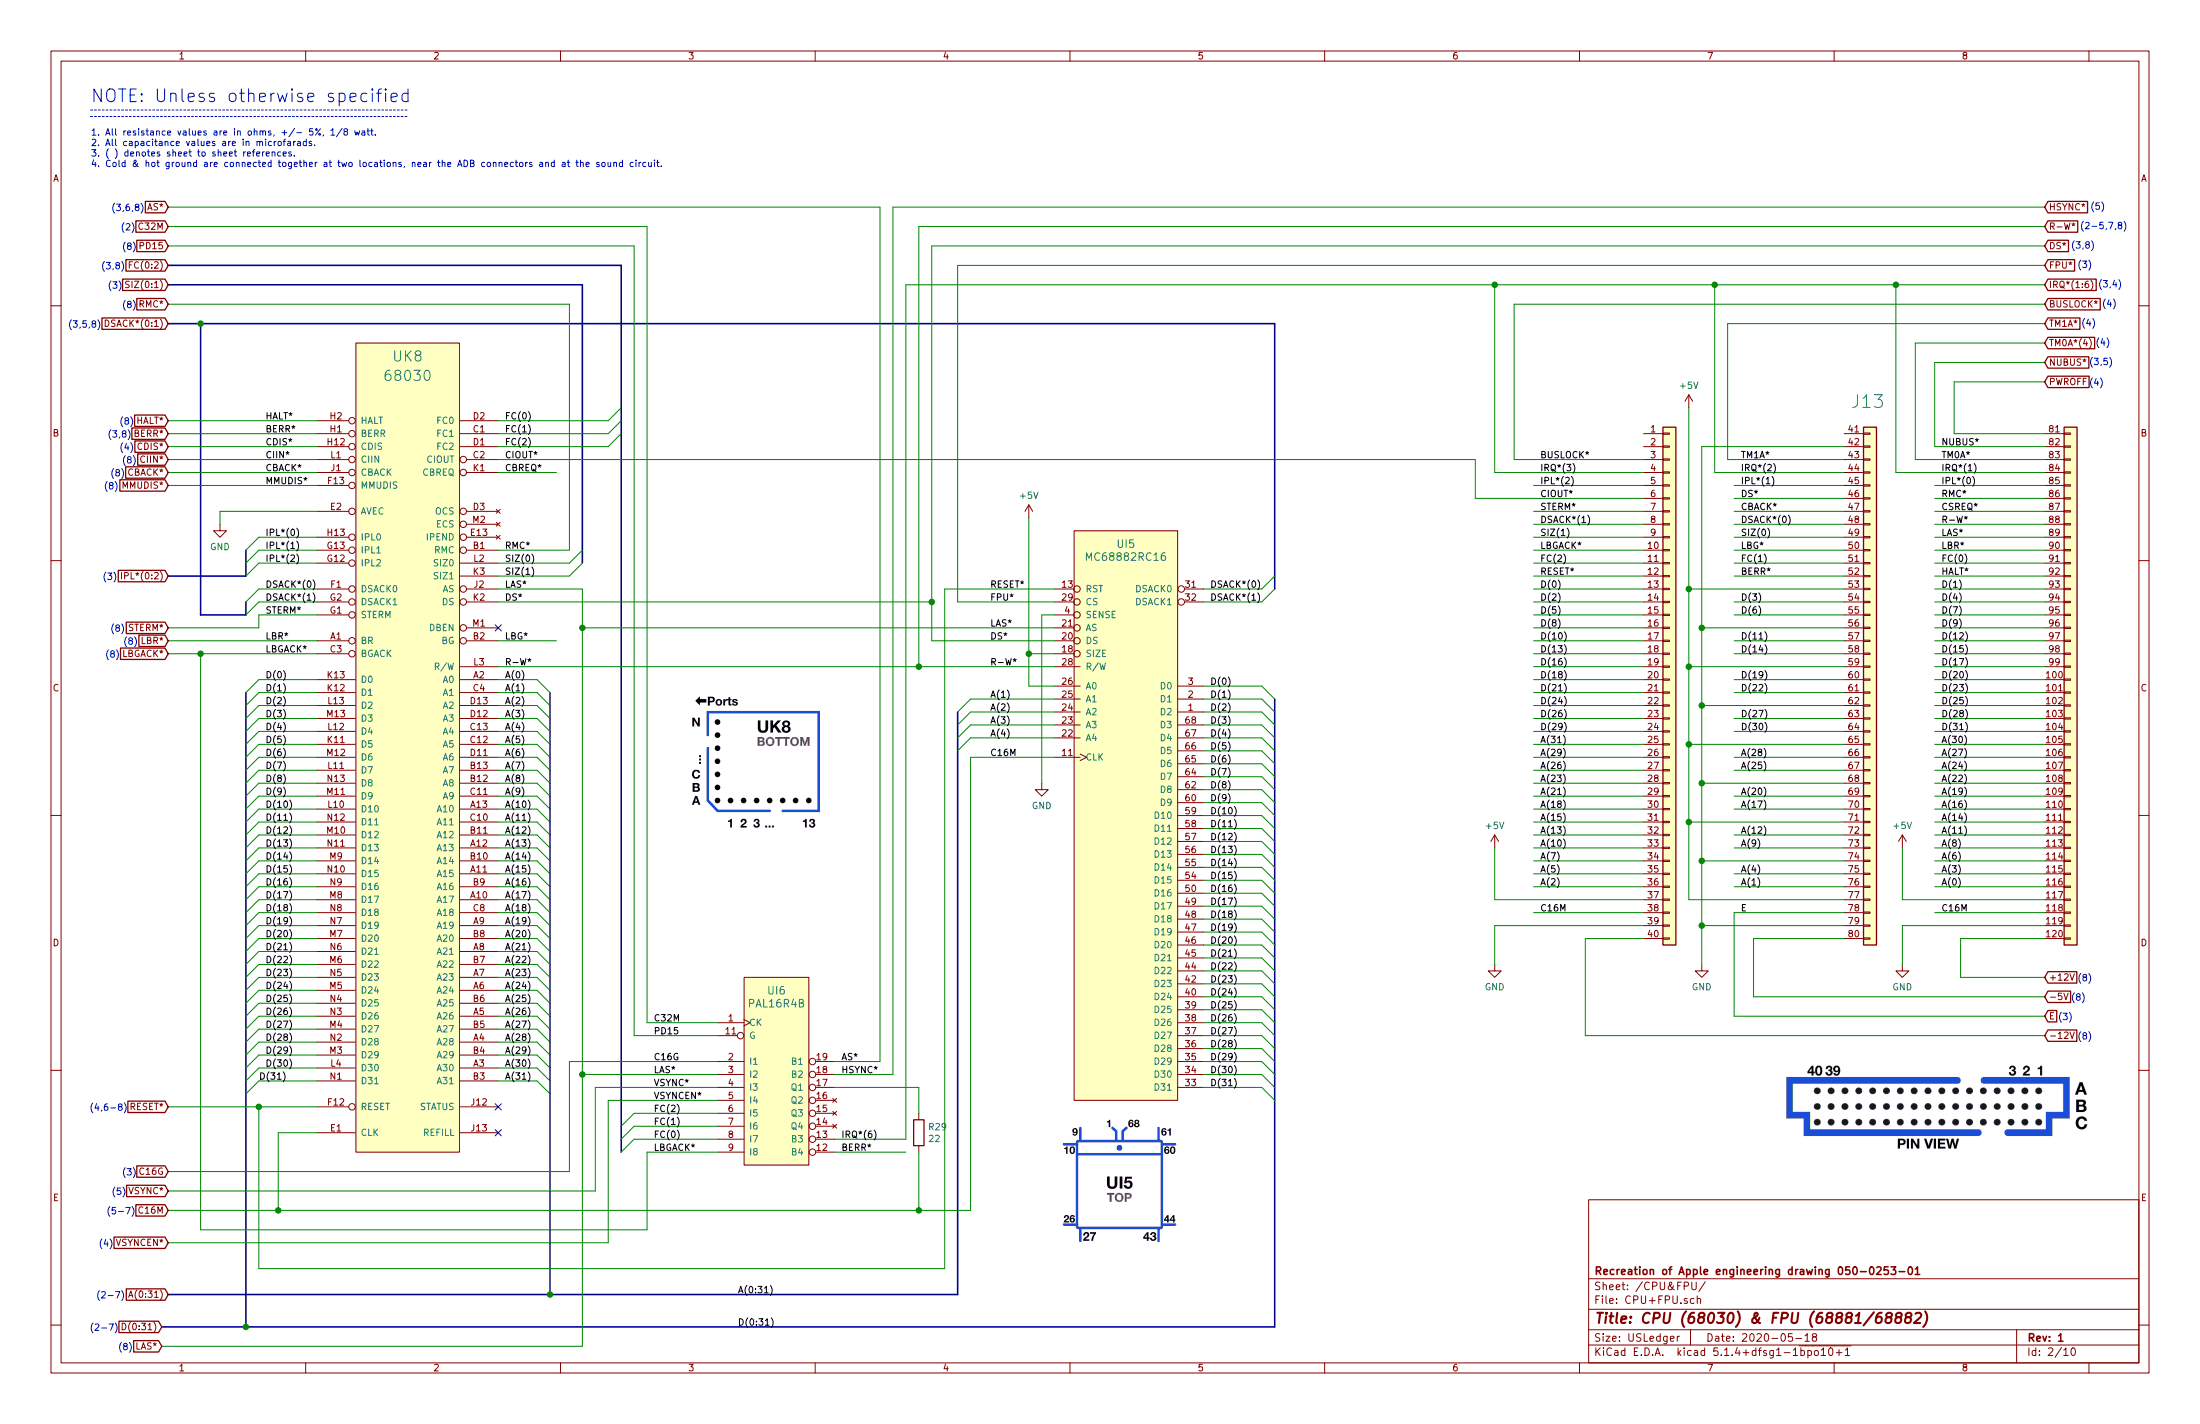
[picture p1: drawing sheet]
EESchema Schematic File Version 4
LIBS:Macintosh SE30 Main Logic Board-cache
EELAYER 30 0
EELAYER END
$Descr USLedger 17000 11000
encoding utf-8
Sheet 2 10
Title "CPU (68030) & FPU (68881/68882)"
Date "2020-05-18"
Rev "1"
Comp "Recreation of Apple engineering drawing 050-0253-01"
Comment1 ""
Comment2 ""
Comment3 ""
Comment4 ""
$EndDescr
$Comp
L Macintosh_SE_30_Components:68030 UK8
U 1 1
P 3150 3000
F 0 "UK8" H 3150 3250 79  0000 C CNN
F 1 "68030" H 3150 3100 79  0000 C CNN
F 2 "" H 3150 3000 50  0001 C CNN
F 3 "" H 3150 3000 50  0001 C CNN
	1    3150 3000
	1    0    0    -1  
$EndComp
$Comp
L Macintosh_SE_30_Components:PAL16R4B UI6
U 1 1
P 5850 7650
F 0 "UI6" H 6000 7650 59  0000 C CNN
F 1 "PAL16R4B" H 6000 7550 59  0000 C CNN
F 2 "" H 5850 7650 50  0001 C CNN
F 3 "" H 5850 7650 50  0001 C CNN
	1    5850 7650
	1    0    0    -1  
$EndComp
$Comp
L Macintosh_SE_30_Components:PDS_03x80 J13
U 1 1
P 12900 5250
F 0 "J13" H 14300 7400 98  0000 L CNN
F 1 "PDS_03x80" H 14050 7550 98  0001 L CNN
F 2 "" H 12900 5250 50  0001 C CNN
F 3 "~" H 12900 5250 50  0001 C CNN
	1    12900 5250
	1    0    0    -1  
$EndComp
Wire Wire Line
	2450 3250 1300 3250
Text GLabel 1300 3250 0    50   Input ~ 0
HALT*
Wire Wire Line
	2450 3350 1300 3350
Wire Wire Line
	2450 3450 1300 3450
Wire Wire Line
	2450 3550 1300 3550
Wire Wire Line
	2450 3650 1300 3650
Wire Wire Line
	2450 3750 1300 3750
Text GLabel 1300 3350 0    50   Input ~ 0
BERR*
Text GLabel 1300 3450 0    50   Input ~ 0
CDIS*
Text GLabel 1300 3550 0    50   Input ~ 0
CIIN*
Text GLabel 1300 3650 0    50   Input ~ 0
CBACK*
Text GLabel 1300 3750 0    50   Input ~ 0
MMUDIS*
Text Label 2050 4350 0    50   ~ 0
IPL*(2)
Text Label 2050 4250 0    50   ~ 0
IPL*(1)
Text Label 2050 4150 0    50   ~ 0
IPL*(0)
Wire Wire Line
	2000 4150 2450 4150
Wire Wire Line
	2450 4250 2000 4250
Wire Wire Line
	1700 3950 1700 4050
Wire Wire Line
	1700 3950 2450 3950
Text GLabel 1300 2500 0    50   Input ~ 0
DSACK*(0:1)
Text GLabel 1300 4850 0    50   Input ~ 0
STERM*
Wire Wire Line
	2450 4950 1300 4950
Wire Wire Line
	2450 5050 1550 5050
Text GLabel 1300 5050 0    50   Input ~ 0
LBGACK*
Wire Wire Line
	1550 5050 1550 9500
Connection ~ 1550 5050
Wire Wire Line
	1550 5050 1300 5050
Text GLabel 1250 10250 0    50   Input ~ 0
D(0:31)
Wire Wire Line
	2450 8550 2000 8550
Text GLabel 1300 8550 0    50   Input ~ 0
RESET*
Wire Wire Line
	2000 8550 2000 9800
Connection ~ 2000 8550
Wire Wire Line
	2000 8550 1300 8550
Wire Wire Line
	2450 8750 2150 8750
Wire Wire Line
	2150 8750 2150 9350
Wire Wire Line
	2150 9350 1300 9350
Text GLabel 1300 9350 0    50   Input ~ 0
C16M
Connection ~ 2150 9350
Wire Wire Line
	6450 8400 7100 8400
Wire Wire Line
	1300 2350 4400 2350
Wire Wire Line
	4400 2350 4400 4250
Wire Wire Line
	4400 4250 3850 4250
Text GLabel 1300 2350 0    50   Input ~ 0
RMC*
Text GLabel 1300 2200 0    50   Input ~ 0
SIZ(0:1)
Wire Wire Line
	3850 5250 4150 5250
Wire Wire Line
	4150 8350 3850 8350
$Comp
L Macintosh_SE_30_Components:MC68882RC16 UI5
U 1 1
P 8550 4200
F 0 "UI5" H 8700 4200 59  0000 C CNN
F 1 "MC68882RC16" H 8700 4100 59  0000 C CNN
F 2 "" H 8550 4200 50  0001 C CNN
F 3 "" H 8550 4200 50  0001 C CNN
	1    8550 4200
	1    0    0    -1  
$EndComp
Wire Wire Line
	9300 5500 9750 5500
Wire Wire Line
	7500 5850 8150 5850
Wire Wire Line
	9300 5400 9750 5400
Wire Wire Line
	9750 5300 9300 5300
Wire Wire Line
	9750 8400 9300 8400
Wire Wire Line
	9300 8300 9750 8300
Wire Wire Line
	9300 8200 9750 8200
Wire Wire Line
	9300 8100 9750 8100
Wire Wire Line
	9300 8000 9750 8000
Wire Wire Line
	9300 7900 9750 7900
Wire Wire Line
	9300 7800 9750 7800
Wire Wire Line
	9300 7700 9750 7700
Wire Wire Line
	9300 7600 9750 7600
Wire Wire Line
	9300 7500 9750 7500
Wire Wire Line
	9300 7400 9750 7400
Wire Wire Line
	9300 7300 9750 7300
Wire Wire Line
	9300 7200 9750 7200
Wire Wire Line
	9300 7100 9750 7100
Wire Wire Line
	9300 7000 9750 7000
Wire Wire Line
	9300 6900 9750 6900
Wire Wire Line
	9300 6800 9750 6800
Wire Wire Line
	9300 6700 9750 6700
Wire Wire Line
	9300 6600 9750 6600
Wire Wire Line
	9300 6500 9750 6500
Wire Wire Line
	9300 6400 9750 6400
Wire Wire Line
	9300 6300 9750 6300
Wire Wire Line
	9300 6200 9750 6200
Wire Wire Line
	9300 6100 9750 6100
Wire Wire Line
	9300 6000 9750 6000
Wire Wire Line
	9300 5900 9750 5900
Wire Wire Line
	9300 5800 9750 5800
Wire Wire Line
	9300 5700 9750 5700
Wire Wire Line
	9300 5600 9750 5600
Wire Wire Line
	3850 5150 7100 5150
Wire Wire Line
	3850 4650 7200 4650
Wire Wire Line
	7200 4650 7200 4950
Wire Wire Line
	7200 4950 8150 4950
Wire Wire Line
	7200 4650 7200 1900
Wire Wire Line
	7200 1900 15800 1900
Connection ~ 7200 4650
Wire Wire Line
	3850 4550 4500 4550
Wire Wire Line
	4500 4550 4500 4850
Wire Wire Line
	4500 4850 8150 4850
Wire Wire Line
	4500 4850 4500 8300
Wire Wire Line
	4500 8300 5550 8300
Connection ~ 4500 4850
Wire Wire Line
	4500 8300 4500 10400
Wire Wire Line
	4500 10400 1250 10400
Connection ~ 4500 8300
Text GLabel 1250 10400 0    50   Input ~ 0
LAS*
Wire Wire Line
	3850 4950 4300 4950
NoConn ~ 3850 4850
NoConn ~ 3850 8550
NoConn ~ 3850 8750
Wire Wire Line
	3850 5350 4150 5350
Wire Wire Line
	3850 5450 4150 5450
Wire Wire Line
	3850 5550 4150 5550
Wire Wire Line
	3850 5650 4150 5650
Wire Wire Line
	3850 5750 4150 5750
Wire Wire Line
	3850 5850 4150 5850
Wire Wire Line
	3850 5950 4150 5950
Wire Wire Line
	3850 6050 4150 6050
Wire Wire Line
	3850 6150 4150 6150
Wire Wire Line
	3850 6250 4150 6250
Wire Wire Line
	3850 6350 4150 6350
Wire Wire Line
	3850 6450 4150 6450
Wire Wire Line
	3850 6550 4150 6550
Wire Wire Line
	3850 6650 4150 6650
Wire Wire Line
	3850 6750 4150 6750
Wire Wire Line
	3850 6850 4150 6850
Wire Wire Line
	3850 6950 4150 6950
Wire Wire Line
	3850 7050 4150 7050
Wire Wire Line
	3850 7150 4150 7150
Wire Wire Line
	3850 7250 4150 7250
Wire Wire Line
	3850 7350 4150 7350
Wire Wire Line
	3850 7450 4150 7450
Wire Wire Line
	3850 7550 4150 7550
Wire Wire Line
	3850 7650 4150 7650
Wire Wire Line
	3850 7750 4150 7750
Wire Wire Line
	3850 7850 4150 7850
Wire Wire Line
	3850 7950 4150 7950
Wire Wire Line
	3850 8050 4150 8050
Wire Wire Line
	3850 8150 4150 8150
Wire Wire Line
	3850 8250 4150 8250
Wire Wire Line
	5550 8200 4400 8200
Wire Wire Line
	4400 8200 4400 9050
Wire Wire Line
	4400 9050 1300 9050
Text GLabel 1300 9050 0    50   Input ~ 0
C16G
Wire Wire Line
	5000 8900 5550 8900
Wire Wire Line
	1550 9500 5000 9500
Wire Wire Line
	5000 9500 5000 8900
Wire Wire Line
	5550 8400 4600 8400
Wire Wire Line
	4600 8400 4600 9200
Wire Wire Line
	4600 9200 1300 9200
Text GLabel 1300 9200 0    50   Input ~ 0
VSYNC*
Wire Wire Line
	7100 8400 7100 8600
$Comp
L Device:R R29
U 1 1
P 7100 8750
F 0 "R29" H 7170 8796 50  0000 L CNN
F 1 "22" H 7170 8705 50  0000 L CNN
F 2 "" V 7030 8750 50  0001 C CNN
F 3 "~" H 7100 8750 50  0001 C CNN
	1    7100 8750
	1    0    0    -1  
$EndComp
Wire Wire Line
	7100 9350 7500 9350
Connection ~ 7100 9350
Wire Wire Line
	7100 8900 7100 9350
Wire Wire Line
	2150 9350 7100 9350
Wire Wire Line
	5550 8500 4700 8500
Wire Wire Line
	4700 8500 4700 9600
Wire Wire Line
	4700 9600 1300 9600
Text GLabel 1300 9600 0    50   Input ~ 0
VSYNCEN*
Wire Wire Line
	5550 8000 4900 8000
Wire Wire Line
	4900 8000 4900 1900
Wire Wire Line
	4900 1900 1300 1900
Text GLabel 1300 1900 0    50   Input ~ 0
PD15
Wire Wire Line
	5550 7900 5000 7900
Wire Wire Line
	5000 7900 5000 1750
Wire Wire Line
	5000 1750 1300 1750
Text GLabel 1300 1750 0    50   Input ~ 0
C32M
Wire Wire Line
	6450 8200 6800 8200
Wire Wire Line
	6800 8200 6800 1600
Wire Wire Line
	6800 1600 1300 1600
Text GLabel 1300 1600 0    50   Input ~ 0
AS*
Wire Wire Line
	6450 8300 6900 8300
Wire Wire Line
	6900 8300 6900 1600
Wire Wire Line
	6900 1600 15800 1600
Wire Wire Line
	6450 8800 7000 8800
Wire Wire Line
	6450 8900 7000 8900
Wire Wire Line
	7100 5150 7100 1750
Wire Wire Line
	7100 1750 15800 1750
Connection ~ 7100 5150
Wire Wire Line
	7100 5150 8150 5150
Wire Wire Line
	15800 2050 7400 2050
Wire Wire Line
	7400 2050 7400 4650
Wire Wire Line
	7400 4650 8150 4650
Wire Wire Line
	7500 5850 7500 9350
Wire Wire Line
	2000 9800 7300 9800
Wire Wire Line
	7300 4550 8150 4550
Wire Wire Line
	7300 4550 7300 9800
Wire Wire Line
	7000 2200 7000 8800
Wire Wire Line
	15800 2950 15100 2950
Wire Wire Line
	15100 3350 15800 3350
Wire Wire Line
	15800 2800 14950 2800
Wire Wire Line
	14950 3450 15800 3450
Wire Wire Line
	15800 2650 14800 2650
Wire Wire Line
	14800 3550 15800 3550
Wire Wire Line
	15800 2500 13350 2500
Wire Wire Line
	13350 2500 13350 3550
Wire Wire Line
	13350 3550 14250 3550
Wire Wire Line
	15800 2350 11700 2350
Wire Wire Line
	11700 2350 11700 3550
Wire Wire Line
	11700 3550 12700 3550
Wire Wire Line
	11550 3650 12700 3650
Wire Wire Line
	13250 2200 13250 3650
Wire Wire Line
	13250 3650 14250 3650
Wire Wire Line
	14650 3650 15800 3650
Wire Wire Line
	15100 2950 15100 3350
Wire Wire Line
	14950 2800 14950 3450
Wire Wire Line
	14800 2650 14800 3550
Wire Wire Line
	14650 2200 14650 3650
Wire Wire Line
	15800 3750 14950 3750
Wire Wire Line
	15800 3850 14950 3850
Wire Wire Line
	15800 3950 14950 3950
Wire Wire Line
	15800 4050 14950 4050
Wire Wire Line
	15800 4150 14950 4150
Wire Wire Line
	15800 4250 14950 4250
Wire Wire Line
	15800 4350 14950 4350
Wire Wire Line
	15800 4450 14950 4450
Wire Wire Line
	15800 4550 14950 4550
Wire Wire Line
	15800 4650 14950 4650
Wire Wire Line
	15800 4750 14950 4750
Wire Wire Line
	15800 4850 14950 4850
Wire Wire Line
	15800 4950 14950 4950
Wire Wire Line
	15800 5050 14950 5050
Wire Wire Line
	15800 5150 14950 5150
Wire Wire Line
	15800 5250 14950 5250
Wire Wire Line
	15800 5350 14950 5350
Wire Wire Line
	15800 5450 14950 5450
Wire Wire Line
	15800 5550 14950 5550
Wire Wire Line
	15800 5650 14950 5650
Wire Wire Line
	15800 5750 14950 5750
Wire Wire Line
	15800 5850 14950 5850
Wire Wire Line
	15800 5950 14950 5950
Wire Wire Line
	15800 6050 14950 6050
Wire Wire Line
	15800 6150 14950 6150
Wire Wire Line
	15800 6250 14950 6250
Wire Wire Line
	15800 6350 14950 6350
Wire Wire Line
	15800 6450 14950 6450
Wire Wire Line
	15800 6550 14950 6550
Wire Wire Line
	15800 6650 14950 6650
Wire Wire Line
	15800 6750 14950 6750
Wire Wire Line
	15800 6850 14950 6850
Wire Wire Line
	14700 6950 14700 6550
Wire Wire Line
	14700 6950 15800 6950
Wire Wire Line
	14700 7150 14700 7450
Wire Wire Line
	14700 7150 15800 7150
$Comp
L power:+5V #PWR?
U 1 1
P 14700 6550
F 0 "#PWR?" H 14700 6400 50  0001 C CNN
F 1 "+5V" H 14700 6723 50  0000 C CNN
F 2 "" H 14700 6550 50  0001 C CNN
F 3 "" H 14700 6550 50  0001 C CNN
	1    14700 6550
	1    0    0    -1  
$EndComp
$Comp
L power:GND #PWR?
U 1 1
P 14700 7450
F 0 "#PWR?" H 14700 7200 50  0001 C CNN
F 1 "GND" H 14700 7277 50  0000 C CNN
F 2 "" H 14700 7450 50  0001 C CNN
F 3 "" H 14700 7450 50  0001 C CNN
	1    14700 7450
	1    0    0    -1  
$EndComp
$Comp
L power:GND #PWR?
U 1 1
P 1700 4050
F 0 "#PWR?" H 1700 3800 50  0001 C CNN
F 1 "GND" H 1700 3877 50  0000 C CNN
F 2 "" H 1700 4050 50  0001 C CNN
F 3 "" H 1700 4050 50  0001 C CNN
	1    1700 4050
	1    0    0    -1  
$EndComp
Text GLabel 15800 7550 2    50   Input ~ 0
+12V
Text GLabel 15800 7700 2    50   Input ~ 0
-5V
Text GLabel 15800 7850 2    50   Input ~ 0
E
Text GLabel 15800 8000 2    50   Input ~ 0
-12V
Wire Wire Line
	15800 7250 15150 7250
Wire Wire Line
	15150 7250 15150 7550
Wire Wire Line
	15150 7550 15800 7550
Wire Wire Line
	14250 7250 13550 7250
Wire Wire Line
	13550 7250 13550 7700
Wire Wire Line
	13550 7700 15800 7700
Wire Wire Line
	14250 7050 13400 7050
Wire Wire Line
	13400 7050 13400 7850
Wire Wire Line
	13400 7850 15800 7850
Wire Wire Line
	12700 7250 12250 7250
Wire Wire Line
	12250 7250 12250 8000
Wire Wire Line
	12250 8000 15800 8000
Wire Wire Line
	15800 7050 14950 7050
Wire Wire Line
	14250 3750 13400 3750
Wire Wire Line
	13050 3150 13050 4550
Wire Wire Line
	13050 6950 14250 6950
Wire Wire Line
	14250 6350 13050 6350
Connection ~ 13050 6350
Wire Wire Line
	13050 6350 13050 6950
Wire Wire Line
	14250 5750 13050 5750
Connection ~ 13050 5750
Wire Wire Line
	13050 5750 13050 6350
Wire Wire Line
	14250 5150 13050 5150
Connection ~ 13050 5150
Wire Wire Line
	13050 5150 13050 5750
Wire Wire Line
	14250 4550 13050 4550
Connection ~ 13050 4550
Wire Wire Line
	13050 4550 13050 5150
$Comp
L power:+5V #PWR?
U 1 1
P 13050 3150
F 0 "#PWR?" H 13050 3000 50  0001 C CNN
F 1 "+5V" H 13050 3323 50  0000 C CNN
F 2 "" H 13050 3150 50  0001 C CNN
F 3 "" H 13050 3150 50  0001 C CNN
	1    13050 3150
	1    0    0    -1  
$EndComp
Wire Wire Line
	14250 3450 13150 3450
Wire Wire Line
	13150 3450 13150 4850
Wire Wire Line
	13150 4850 14250 4850
Wire Wire Line
	13150 4850 13150 5450
Wire Wire Line
	13150 5450 14250 5450
Connection ~ 13150 4850
Wire Wire Line
	13150 5450 13150 6050
Wire Wire Line
	13150 6050 14250 6050
Connection ~ 13150 5450
Wire Wire Line
	13150 6050 13150 6650
Wire Wire Line
	13150 6650 14250 6650
Connection ~ 13150 6050
Wire Wire Line
	13150 6650 13150 7150
Wire Wire Line
	13150 7150 14250 7150
Connection ~ 13150 6650
Wire Wire Line
	13150 7150 13150 7450
Connection ~ 13150 7150
$Comp
L power:GND #PWR?
U 1 1
P 13150 7450
F 0 "#PWR?" H 13150 7200 50  0001 C CNN
F 1 "GND" H 13150 7277 50  0000 C CNN
F 2 "" H 13150 7450 50  0001 C CNN
F 3 "" H 13150 7450 50  0001 C CNN
	1    13150 7450
	1    0    0    -1  
$EndComp
Wire Wire Line
	14250 3850 13400 3850
Wire Wire Line
	14250 3950 13400 3950
Wire Wire Line
	14250 4050 13400 4050
Wire Wire Line
	14250 4150 13400 4150
Wire Wire Line
	14250 4250 13400 4250
Wire Wire Line
	14250 4350 13400 4350
Wire Wire Line
	14250 4450 13400 4450
Wire Wire Line
	14250 4650 13400 4650
Wire Wire Line
	14250 4750 13400 4750
Wire Wire Line
	14250 4950 13400 4950
Wire Wire Line
	14250 5050 13400 5050
Wire Wire Line
	14250 5250 13400 5250
Wire Wire Line
	14250 5350 13400 5350
Wire Wire Line
	14250 5550 13400 5550
Wire Wire Line
	14250 5650 13400 5650
Wire Wire Line
	14250 5850 13400 5850
Wire Wire Line
	14250 5950 13400 5950
Wire Wire Line
	14250 6150 13400 6150
Wire Wire Line
	14250 6250 13400 6250
Wire Wire Line
	14250 6450 13400 6450
Wire Wire Line
	14250 6550 13400 6550
Wire Wire Line
	14250 6750 13400 6750
Wire Wire Line
	14250 6850 13400 6850
Wire Wire Line
	12700 6850 11850 6850
Wire Wire Line
	12700 6750 11850 6750
Wire Wire Line
	12700 6650 11850 6650
Wire Wire Line
	12700 6550 11850 6550
Wire Wire Line
	12700 6450 11850 6450
Wire Wire Line
	12700 6350 11850 6350
Wire Wire Line
	12700 6250 11850 6250
Wire Wire Line
	12700 6150 11850 6150
Wire Wire Line
	12700 6050 11850 6050
Wire Wire Line
	12700 5950 11850 5950
Wire Wire Line
	12700 5850 11850 5850
Wire Wire Line
	12700 5750 11850 5750
Wire Wire Line
	12700 5650 11850 5650
Wire Wire Line
	12700 5550 11850 5550
Wire Wire Line
	12700 5450 11850 5450
Wire Wire Line
	12700 5350 11850 5350
Wire Wire Line
	12700 5250 11850 5250
Wire Wire Line
	12700 5150 11850 5150
Wire Wire Line
	12700 5050 11850 5050
Wire Wire Line
	12700 4950 11850 4950
Wire Wire Line
	12700 4850 11850 4850
Wire Wire Line
	12700 4750 11850 4750
Wire Wire Line
	12700 4650 11850 4650
Wire Wire Line
	12700 4550 11850 4550
Wire Wire Line
	12700 4450 11850 4450
Wire Wire Line
	12700 4350 11850 4350
Wire Wire Line
	12700 4250 11850 4250
Wire Wire Line
	12700 4150 11850 4150
Wire Wire Line
	12700 4050 11850 4050
Wire Wire Line
	12700 3950 11850 3950
Wire Wire Line
	12700 3750 11850 3750
Wire Wire Line
	3850 3550 11400 3550
Wire Wire Line
	11400 3550 11400 3850
Wire Wire Line
	11400 3850 12700 3850
Wire Wire Line
	12700 6950 11550 6950
Wire Wire Line
	11550 6950 11550 6550
$Comp
L power:+5V #PWR?
U 1 1
P 11550 6550
F 0 "#PWR?" H 11550 6400 50  0001 C CNN
F 1 "+5V" H 11550 6723 50  0000 C CNN
F 2 "" H 11550 6550 50  0001 C CNN
F 3 "" H 11550 6550 50  0001 C CNN
	1    11550 6550
	1    0    0    -1  
$EndComp
Wire Wire Line
	11850 7050 12700 7050
$Comp
L power:GND #PWR?
U 1 1
P 11550 7450
F 0 "#PWR?" H 11550 7200 50  0001 C CNN
F 1 "GND" H 11550 7277 50  0000 C CNN
F 2 "" H 11550 7450 50  0001 C CNN
F 3 "" H 11550 7450 50  0001 C CNN
	1    11550 7450
	1    0    0    -1  
$EndComp
Wire Wire Line
	3850 3650 4300 3650
Text Notes 700  800  0    98   ~ 0
NOTE: Unless otherwise specified
Wire Notes Line
	700  850  3150 850 
Wire Notes Line
	700  900  3150 900 
Text Notes 700  1300 0    50   ~ 0
1. All resistance values are in ohms, +/- 5%, 1/8 watt.\n2. All capacitance values are in microfarads.\n3. ( ) denotes sheet to sheet references.\n4. Cold & hot ground are connected together at two locations, near the ADB connectors and at the sound circuit.
Wire Wire Line
	11550 2200 11550 3650
Wire Wire Line
	7000 2200 11550 2200
Wire Wire Line
	8150 4750 8050 4750
Wire Wire Line
	8050 4750 8050 6050
$Comp
L power:GND #PWR?
U 1 1
P 8050 6050
F 0 "#PWR?" H 8050 5800 50  0001 C CNN
F 1 "GND" H 8050 5877 50  0000 C CNN
F 2 "" H 8050 6050 50  0001 C CNN
F 3 "" H 8050 6050 50  0001 C CNN
	1    8050 6050
	1    0    0    -1  
$EndComp
Wire Wire Line
	8150 5300 7950 5300
Wire Wire Line
	7950 5300 7950 5050
Wire Wire Line
	8150 5050 7950 5050
Connection ~ 7950 5050
Wire Wire Line
	7950 5050 7950 4000
$Comp
L power:+5V #PWR?
U 1 1
P 7950 4000
F 0 "#PWR?" H 7950 3850 50  0001 C CNN
F 1 "+5V" H 7950 4173 50  0000 C CNN
F 2 "" H 7950 4000 50  0001 C CNN
F 3 "" H 7950 4000 50  0001 C CNN
	1    7950 4000
	1    0    0    -1  
$EndComp
Connection ~ 11550 2200
Wire Wire Line
	11550 2200 13250 2200
Connection ~ 13250 2200
Wire Wire Line
	13250 2200 14650 2200
Connection ~ 14650 2200
Wire Wire Line
	14650 2200 15800 2200
Text Label 2050 4550 0    50   ~ 0
DSACK*(0)
Text Label 2050 4650 0    50   ~ 0
DSACK*(1)
Text Label 2050 4750 0    50   ~ 0
STERM*
Text Label 2050 4950 0    50   ~ 0
LBR*
Text Label 2050 5050 0    50   ~ 0
LBGACK*
Text Label 2050 5250 0    50   ~ 0
D(0)
Text Label 2050 5350 0    50   ~ 0
D(1)
Text Label 2050 5450 0    50   ~ 0
D(2)
Text Label 2050 5550 0    50   ~ 0
D(3)
Text Label 2050 5650 0    50   ~ 0
D(4)
Text Label 2050 5750 0    50   ~ 0
D(5)
Text Label 2050 5850 0    50   ~ 0
D(6)
Text Label 2050 5950 0    50   ~ 0
D(7)
Text Label 2050 6050 0    50   ~ 0
D(8)
Text Label 2050 6150 0    50   ~ 0
D(9)
Text Label 2050 6250 0    50   ~ 0
D(10)
Text Label 2050 6350 0    50   ~ 0
D(11)
Text Label 2050 6450 0    50   ~ 0
D(12)
Text Label 2050 6550 0    50   ~ 0
D(13)
Text Label 2050 6650 0    50   ~ 0
D(14)
Text Label 2050 6750 0    50   ~ 0
D(15)
Text Label 2050 6850 0    50   ~ 0
D(16)
Text Label 2050 6950 0    50   ~ 0
D(17)
Text Label 2050 7050 0    50   ~ 0
D(18)
Text Label 2050 7150 0    50   ~ 0
D(19)
Text Label 2050 7250 0    50   ~ 0
D(20)
Text Label 2050 7350 0    50   ~ 0
D(21)
Text Label 2050 7450 0    50   ~ 0
D(22)
Text Label 2050 7550 0    50   ~ 0
D(23)
Text Label 2050 7650 0    50   ~ 0
D(24)
Text Label 2050 7750 0    50   ~ 0
D(25)
Text Label 2050 7850 0    50   ~ 0
D(26)
Text Label 2050 7950 0    50   ~ 0
D(27)
Text Label 2050 8050 0    50   ~ 0
D(28)
Text Label 2050 8150 0    50   ~ 0
D(29)
Text Label 2050 8250 0    50   ~ 0
D(30)
Text Label 3900 3250 0    50   ~ 0
FC(0)
Text Label 3900 3350 0    50   ~ 0
FC(1)
Text Label 3900 3450 0    50   ~ 0
FC(2)
Text Label 3900 3550 0    50   ~ 0
CIOUT*
Text Label 3900 3650 0    50   ~ 0
CBREQ*
Text Label 3900 4250 0    50   ~ 0
RMC*
Text Label 3900 4350 0    50   ~ 0
SIZ(0)
Text Label 3900 4450 0    50   ~ 0
SIZ(1)
Text Label 3900 4550 0    50   ~ 0
LAS*
Text Label 3900 4650 0    50   ~ 0
DS*
Text Label 3900 4950 0    50   ~ 0
LBG*
Text Label 3900 5250 0    50   ~ 0
A(0)
Text Label 3900 5350 0    50   ~ 0
A(1)
Text Label 3900 5450 0    50   ~ 0
A(2)
Text Label 3900 5550 0    50   ~ 0
A(3)
Text Label 3900 5650 0    50   ~ 0
A(4)
Text Label 3900 5750 0    50   ~ 0
A(5)
Text Label 3900 5850 0    50   ~ 0
A(6)
Text Label 3900 5950 0    50   ~ 0
A(7)
Text Label 3900 6050 0    50   ~ 0
A(8)
Text Label 3900 6150 0    50   ~ 0
A(9)
Text Label 3900 6250 0    50   ~ 0
A(10)
Text Label 3900 6350 0    50   ~ 0
A(11)
Text Label 3900 6450 0    50   ~ 0
A(12)
Text Label 3900 6550 0    50   ~ 0
A(13)
Text Label 3900 6650 0    50   ~ 0
A(14)
Text Label 3900 6750 0    50   ~ 0
A(15)
Text Label 3900 6850 0    50   ~ 0
A(16)
Text Label 3900 6950 0    50   ~ 0
A(17)
Text Label 3900 7050 0    50   ~ 0
A(18)
Text Label 3900 7150 0    50   ~ 0
A(19)
Text Label 3900 7250 0    50   ~ 0
A(20)
Text Label 3900 7350 0    50   ~ 0
A(21)
Text Label 3900 7450 0    50   ~ 0
A(22)
Text Label 3900 7550 0    50   ~ 0
A(23)
Text Label 3900 7650 0    50   ~ 0
A(24)
Text Label 3900 7750 0    50   ~ 0
A(25)
Text Label 3900 7850 0    50   ~ 0
A(26)
Text Label 3900 7950 0    50   ~ 0
A(27)
Text Label 3900 8050 0    50   ~ 0
A(28)
Text Label 3900 8150 0    50   ~ 0
A(29)
Text Label 3900 8250 0    50   ~ 0
A(30)
Text Label 3900 8350 0    50   ~ 0
A(31)
Text Label 5050 7900 0    50   ~ 0
C32M
Text Label 2050 3750 0    50   ~ 0
MMUDIS*
Text Label 2050 3650 0    50   ~ 0
CBACK*
Text Label 2050 3550 0    50   ~ 0
CIIN*
Text Label 2050 3450 0    50   ~ 0
CDIS*
Text Label 2050 3350 0    50   ~ 0
BERR*
Text Label 2050 3250 0    50   ~ 0
HALT*
Text Label 5050 8000 0    50   ~ 0
PD15
Text Label 5050 8200 0    50   ~ 0
C16G
Text Label 5050 8300 0    50   ~ 0
LAS*
Text Label 5050 8400 0    50   ~ 0
VSYNC*
Text Label 5050 8500 0    50   ~ 0
VSYNCEN*
Text Label 5050 8600 0    50   ~ 0
FC(2)
Text Label 5050 8700 0    50   ~ 0
FC(1)
Text Label 5050 8800 0    50   ~ 0
FC(0)
Text Label 5050 8900 0    50   ~ 0
LBGACK*
Text Label 6500 8200 0    50   ~ 0
AS*
Text Label 6500 8300 0    50   ~ 0
HSYNC*
Text Label 6500 8800 0    50   ~ 0
IRQ*(6)
Text Label 6500 8900 0    50   ~ 0
BERR*
Text Label 7650 4550 0    50   ~ 0
RESET*
Text Label 7650 4650 0    50   ~ 0
FPU*
Text Label 7650 4850 0    50   ~ 0
LAS*
Text Label 7650 4950 0    50   ~ 0
DS*
Text Label 7650 5150 0    50   ~ 0
R-W*
Text Label 7650 5400 0    50   ~ 0
A(1)
Text Label 7650 5500 0    50   ~ 0
A(2)
Text Label 7650 5600 0    50   ~ 0
A(3)
Text Label 7650 5700 0    50   ~ 0
A(4)
Text Label 7650 5850 0    50   ~ 0
C16M
Text Label 9350 4550 0    50   ~ 0
DSACK*(0)
Text Label 9350 4650 0    50   ~ 0
DSACK*(1)
Text Label 9350 5300 0    50   ~ 0
D(0)
Text Label 9350 5400 0    50   ~ 0
D(1)
Text Label 9350 5500 0    50   ~ 0
D(2)
Text Label 9350 5600 0    50   ~ 0
D(3)
Text Label 9350 5700 0    50   ~ 0
D(4)
Text Label 9350 5800 0    50   ~ 0
D(5)
Text Label 9350 5900 0    50   ~ 0
D(6)
Text Label 9350 6000 0    50   ~ 0
D(7)
Text Label 9350 6100 0    50   ~ 0
D(8)
Text Label 9350 6200 0    50   ~ 0
D(9)
Text Label 9350 6300 0    50   ~ 0
D(10)
Text Label 9350 6400 0    50   ~ 0
D(11)
Text Label 9350 6500 0    50   ~ 0
D(12)
Text Label 9350 6600 0    50   ~ 0
D(13)
Text Label 9350 6700 0    50   ~ 0
D(14)
Text Label 9350 6800 0    50   ~ 0
D(15)
Text Label 9350 6900 0    50   ~ 0
D(16)
Text Label 9350 7000 0    50   ~ 0
D(17)
Text Label 9350 7100 0    50   ~ 0
D(18)
Text Label 9350 7200 0    50   ~ 0
D(19)
Text Label 9350 7300 0    50   ~ 0
D(20)
Text Label 9350 7400 0    50   ~ 0
D(21)
Text Label 9350 7500 0    50   ~ 0
D(22)
Text Label 9350 7600 0    50   ~ 0
D(23)
Text Label 9350 7700 0    50   ~ 0
D(24)
Text Label 9350 7800 0    50   ~ 0
D(25)
Text Label 9350 7900 0    50   ~ 0
D(26)
Text Label 9350 8000 0    50   ~ 0
D(27)
Text Label 9350 8100 0    50   ~ 0
D(28)
Text Label 9350 8200 0    50   ~ 0
D(29)
Text Label 9350 8300 0    50   ~ 0
D(30)
Text Label 9350 8400 0    50   ~ 0
D(31)
Text Label 11900 3550 0    50   ~ 0
BUSLOCK*
Text Label 11900 3650 0    50   ~ 0
IRQ*(3)
Text Label 11900 3750 0    50   ~ 0
IPL*(2)
Text Label 11900 3850 0    50   ~ 0
CIOUT*
Text Label 11900 3950 0    50   ~ 0
STERM*
Text Label 11900 4050 0    50   ~ 0
DSACK*(1)
Text Label 11900 4150 0    50   ~ 0
SIZ(1)
Text Label 11900 4250 0    50   ~ 0
LBGACK*
Text Label 11900 4350 0    50   ~ 0
FC(2)
Text Label 11900 4450 0    50   ~ 0
RESET*
Text Label 11900 4550 0    50   ~ 0
D(0)
Text Label 11900 4650 0    50   ~ 0
D(2)
Text Label 11900 4750 0    50   ~ 0
D(5)
Text Label 11900 4850 0    50   ~ 0
D(8)
Text Label 11900 4950 0    50   ~ 0
D(10)
Text Label 11900 5050 0    50   ~ 0
D(13)
Text Label 11900 5150 0    50   ~ 0
D(16)
Text Label 11900 5250 0    50   ~ 0
D(18)
Text Label 11900 5350 0    50   ~ 0
D(21)
Text Label 11900 5450 0    50   ~ 0
D(24)
Text Label 11900 5550 0    50   ~ 0
D(26)
Text Label 11900 5650 0    50   ~ 0
D(29)
Text Label 11900 5750 0    50   ~ 0
A(31)
Text Label 11900 5850 0    50   ~ 0
A(29)
Text Label 11900 5950 0    50   ~ 0
A(26)
Text Label 11900 6050 0    50   ~ 0
A(23)
Text Label 11900 6150 0    50   ~ 0
A(21)
Text Label 11900 6250 0    50   ~ 0
A(18)
Text Label 11900 6350 0    50   ~ 0
A(15)
Text Label 11900 6450 0    50   ~ 0
A(13)
Text Label 11900 6550 0    50   ~ 0
A(10)
Text Label 11900 6650 0    50   ~ 0
A(7)
Text Label 11900 6750 0    50   ~ 0
A(5)
Text Label 11900 6850 0    50   ~ 0
A(2)
Text Label 11900 7050 0    50   ~ 0
C16M
Text Label 13450 3550 0    50   ~ 0
TM1A*
Text Label 13450 3650 0    50   ~ 0
IRQ*(2)
Text Label 13450 3750 0    50   ~ 0
IPL*(1)
Text Label 13450 3850 0    50   ~ 0
DS*
Text Label 13450 3950 0    50   ~ 0
CBACK*
Text Label 13450 4050 0    50   ~ 0
DSACK*(0)
Text Label 13450 4150 0    50   ~ 0
SIZ(0)
Text Label 13450 4250 0    50   ~ 0
LBG*
Text Label 13450 4350 0    50   ~ 0
FC(1)
Text Label 13450 4450 0    50   ~ 0
BERR*
Text Label 13450 4650 0    50   ~ 0
D(3)
Text Label 13450 4750 0    50   ~ 0
D(6)
Text Label 13450 4950 0    50   ~ 0
D(11)
Text Label 13450 5050 0    50   ~ 0
D(14)
Text Label 13450 5250 0    50   ~ 0
D(19)
Text Label 13450 5350 0    50   ~ 0
D(22)
Text Label 13450 5550 0    50   ~ 0
D(27)
Text Label 13450 5650 0    50   ~ 0
D(30)
Text Label 13450 5850 0    50   ~ 0
A(28)
Text Label 13450 5950 0    50   ~ 0
A(25)
Text Label 13450 6150 0    50   ~ 0
A(20)
Text Label 13450 6250 0    50   ~ 0
A(17)
Text Label 13450 6450 0    50   ~ 0
A(12)
Text Label 13450 6550 0    50   ~ 0
A(9)
Text Label 13450 6750 0    50   ~ 0
A(4)
Text Label 13450 6850 0    50   ~ 0
A(1)
Text Label 13450 7050 0    50   ~ 0
E
Text Label 15000 3450 0    50   ~ 0
NUBUS*
Text Label 15000 3550 0    50   ~ 0
TM0A*
Text Label 15000 3650 0    50   ~ 0
IRQ*(1)
Text Label 15000 3750 0    50   ~ 0
IPL*(0)
Text Label 15000 3850 0    50   ~ 0
RMC*
Text Label 15000 3950 0    50   ~ 0
CSREQ*
Text Label 15000 4050 0    50   ~ 0
R-W*
Text Label 15000 4150 0    50   ~ 0
LAS*
Text Label 15000 4250 0    50   ~ 0
LBR*
Text Label 15000 4350 0    50   ~ 0
FC(0)
Text Label 15000 4450 0    50   ~ 0
HALT*
Text Label 15000 4550 0    50   ~ 0
D(1)
Text Label 15000 4650 0    50   ~ 0
D(4)
Text Label 15000 4750 0    50   ~ 0
D(7)
Text Label 15000 4850 0    50   ~ 0
D(9)
Text Label 15000 4950 0    50   ~ 0
D(12)
Text Label 15000 5050 0    50   ~ 0
D(15)
Text Label 15000 5150 0    50   ~ 0
D(17)
Text Label 15000 5250 0    50   ~ 0
D(20)
Text Label 15000 5350 0    50   ~ 0
D(23)
Text Label 15000 5450 0    50   ~ 0
D(25)
Text Label 15000 5550 0    50   ~ 0
D(28)
Text Label 15000 5650 0    50   ~ 0
D(31)
Text Label 15000 5750 0    50   ~ 0
A(30)
Text Label 15000 5850 0    50   ~ 0
A(27)
Text Label 15000 5950 0    50   ~ 0
A(24)
Text Label 15000 7050 0    50   ~ 0
C16M
Text Label 15000 6850 0    50   ~ 0
A(0)
Text Label 15000 6750 0    50   ~ 0
A(3)
Text Label 15000 6650 0    50   ~ 0
A(6)
Text Label 15000 6550 0    50   ~ 0
A(8)
Text Label 15000 6450 0    50   ~ 0
A(11)
Text Label 15000 6350 0    50   ~ 0
A(14)
Text Label 15000 6250 0    50   ~ 0
A(16)
Text Label 15000 6150 0    50   ~ 0
A(19)
Text Label 15000 6050 0    50   ~ 0
A(22)
Text GLabel 1300 2050 0    50   Input ~ 0
FC(0:2)
Text GLabel 1300 4450 0    50   Input ~ 0
IPL*(0:2)
Text GLabel 15800 2950 2    50   Input ~ 0
PWROFF
Text GLabel 15800 2800 2    50   Input ~ 0
NUBUS*
Text GLabel 15800 2650 2    50   Input ~ 0
TM0A*(4)
Text GLabel 15800 2500 2    50   Input ~ 0
TM1A*
Text GLabel 15800 2350 2    50   Input ~ 0
BUSLOCK*
Text GLabel 15800 2200 2    50   Input ~ 0
IRQ*(1:6)
Text GLabel 15800 2050 2    50   Input ~ 0
FPU*
Text GLabel 15800 1750 2    50   Input ~ 0
R-W*
Text GLabel 15800 1600 2    50   Input ~ 0
HSYNC*
Text GLabel 15800 1900 2    50   Input ~ 0
DS*
Entry Wire Line
	4150 5250 4250 5350
Entry Wire Line
	4150 5350 4250 5450
Entry Wire Line
	4150 5450 4250 5550
Entry Wire Line
	4150 5550 4250 5650
Entry Wire Line
	4150 5650 4250 5750
Entry Wire Line
	4150 5750 4250 5850
Entry Wire Line
	4150 5850 4250 5950
Entry Wire Line
	4150 5950 4250 6050
Entry Wire Line
	4150 6050 4250 6150
Entry Wire Line
	4150 6150 4250 6250
Entry Wire Line
	4150 6250 4250 6350
Entry Wire Line
	4150 6350 4250 6450
Entry Wire Line
	4150 6450 4250 6550
Entry Wire Line
	4150 6550 4250 6650
Entry Wire Line
	4150 6650 4250 6750
Entry Wire Line
	4150 6750 4250 6850
Entry Wire Line
	4150 6850 4250 6950
Entry Wire Line
	4150 6950 4250 7050
Entry Wire Line
	4150 7050 4250 7150
Entry Wire Line
	4150 7150 4250 7250
Entry Wire Line
	4150 7250 4250 7350
Entry Wire Line
	4150 7350 4250 7450
Entry Wire Line
	4150 7450 4250 7550
Entry Wire Line
	4150 7550 4250 7650
Entry Wire Line
	4150 7650 4250 7750
Entry Wire Line
	4150 7750 4250 7850
Entry Wire Line
	4150 7850 4250 7950
Entry Wire Line
	4150 7950 4250 8050
Entry Wire Line
	4150 8050 4250 8150
Entry Wire Line
	4150 8150 4250 8250
Entry Wire Line
	4150 8250 4250 8350
Entry Wire Line
	4150 8350 4250 8450
Wire Bus Line
	4250 10000 1300 10000
Connection ~ 4250 10000
Entry Wire Line
	7500 5500 7400 5600
Wire Wire Line
	8150 5500 7500 5500
Entry Wire Line
	7500 5400 7400 5500
Wire Wire Line
	8150 5400 7500 5400
Wire Wire Line
	8150 5600 7500 5600
Entry Wire Line
	7500 5700 7400 5800
Entry Wire Line
	7500 5600 7400 5700
Wire Wire Line
	8150 5700 7500 5700
Wire Bus Line
	4250 10000 7400 10000
Wire Wire Line
	2450 6850 2000 6850
Wire Wire Line
	2450 8250 2000 8250
Wire Wire Line
	2450 8150 2000 8150
Wire Wire Line
	2450 8050 2000 8050
Wire Wire Line
	2450 7950 2000 7950
Wire Wire Line
	2450 7850 2000 7850
Wire Wire Line
	2450 7750 2000 7750
Wire Wire Line
	2450 7650 2000 7650
Wire Wire Line
	2450 7550 2000 7550
Wire Wire Line
	2450 7450 2000 7450
Wire Wire Line
	2450 7350 2000 7350
Wire Wire Line
	2450 7250 2000 7250
Wire Wire Line
	2450 7150 2000 7150
Wire Wire Line
	2450 7050 2000 7050
Wire Wire Line
	2450 6950 2000 6950
Wire Wire Line
	2450 6750 2000 6750
Wire Wire Line
	2450 6650 2000 6650
Wire Wire Line
	2450 6550 2000 6550
Wire Wire Line
	2450 6450 2000 6450
Wire Wire Line
	2450 6350 2000 6350
Wire Wire Line
	2450 6250 2000 6250
Wire Wire Line
	2450 6150 2000 6150
Wire Wire Line
	2450 6050 2000 6050
Wire Wire Line
	2450 5950 2000 5950
Wire Wire Line
	2450 5850 2000 5850
Wire Wire Line
	2450 5750 2000 5750
Wire Wire Line
	2450 5650 2000 5650
Wire Wire Line
	2450 5550 2000 5550
Wire Wire Line
	2000 5450 2450 5450
Wire Wire Line
	2450 5350 2000 5350
Wire Wire Line
	2000 8350 2450 8350
Text Label 2000 8350 0    50   ~ 0
D(31)
Wire Wire Line
	2450 5250 2000 5250
Entry Wire Line
	2000 5250 1900 5350
Entry Wire Line
	2000 5350 1900 5450
Entry Wire Line
	2000 5450 1900 5550
Entry Wire Line
	2000 5550 1900 5650
Entry Wire Line
	2000 5650 1900 5750
Entry Wire Line
	2000 5750 1900 5850
Entry Wire Line
	2000 5850 1900 5950
Entry Wire Line
	2000 5950 1900 6050
Entry Wire Line
	2000 6050 1900 6150
Entry Wire Line
	2000 6150 1900 6250
Entry Wire Line
	2000 6250 1900 6350
Entry Wire Line
	2000 6350 1900 6450
Entry Wire Line
	2000 6450 1900 6550
Entry Wire Line
	2000 6550 1900 6650
Entry Wire Line
	2000 6650 1900 6750
Entry Wire Line
	2000 6750 1900 6850
Entry Wire Line
	2000 6850 1900 6950
Entry Wire Line
	2000 6950 1900 7050
Entry Wire Line
	2000 7050 1900 7150
Entry Wire Line
	2000 7150 1900 7250
Entry Wire Line
	2000 7250 1900 7350
Entry Wire Line
	2000 7350 1900 7450
Entry Wire Line
	2000 7450 1900 7550
Entry Wire Line
	2000 7550 1900 7650
Entry Wire Line
	2000 7650 1900 7750
Entry Wire Line
	2000 7750 1900 7850
Entry Wire Line
	2000 7850 1900 7950
Entry Wire Line
	2000 7950 1900 8050
Entry Wire Line
	2000 8050 1900 8150
Entry Wire Line
	2000 8150 1900 8250
Entry Wire Line
	2000 8250 1900 8350
Entry Wire Line
	2000 8350 1900 8450
Entry Wire Line
	9750 5300 9850 5400
Entry Wire Line
	9750 5400 9850 5500
Entry Wire Line
	9750 5500 9850 5600
Entry Wire Line
	9750 5600 9850 5700
Entry Wire Line
	9750 5700 9850 5800
Entry Wire Line
	9750 5800 9850 5900
Entry Wire Line
	9750 5900 9850 6000
Entry Wire Line
	9750 6000 9850 6100
Entry Wire Line
	9750 6100 9850 6200
Entry Wire Line
	9750 6200 9850 6300
Entry Wire Line
	9750 6300 9850 6400
Entry Wire Line
	9750 6400 9850 6500
Entry Wire Line
	9750 6500 9850 6600
Entry Wire Line
	9750 6600 9850 6700
Entry Wire Line
	9750 6700 9850 6800
Entry Wire Line
	9750 6800 9850 6900
Entry Wire Line
	9750 6900 9850 7000
Entry Wire Line
	9750 7000 9850 7100
Entry Wire Line
	9750 7100 9850 7200
Entry Wire Line
	9750 7200 9850 7300
Entry Wire Line
	9750 7300 9850 7400
Entry Wire Line
	9750 7400 9850 7500
Entry Wire Line
	9750 7500 9850 7600
Entry Wire Line
	9750 7600 9850 7700
Entry Wire Line
	9750 7700 9850 7800
Entry Wire Line
	9750 7800 9850 7900
Entry Wire Line
	9750 7900 9850 8000
Entry Wire Line
	9750 8000 9850 8100
Entry Wire Line
	9750 8100 9850 8200
Entry Wire Line
	9750 8200 9850 8300
Entry Wire Line
	9750 8300 9850 8400
Entry Wire Line
	9750 8400 9850 8500
Wire Bus Line
	1900 10250 9850 10250
Text Label 5700 10250 0    50   ~ 0
D(0:31)
Text Label 5700 10000 0    50   ~ 0
A(0:31)
Wire Wire Line
	2450 4350 2000 4350
Entry Wire Line
	2000 4150 1900 4250
Entry Wire Line
	2000 4250 1900 4350
Entry Wire Line
	2000 4350 1900 4450
Wire Bus Line
	1900 4450 1300 4450
Wire Wire Line
	2450 4550 2000 4550
Wire Wire Line
	2450 4650 2000 4650
Entry Wire Line
	2000 4550 1900 4650
Entry Wire Line
	2000 4650 1900 4750
Wire Bus Line
	1900 4650 1900 4750
Wire Bus Line
	1900 4750 1550 4750
Text GLabel 1300 4950 0    50   Input ~ 0
LBR*
Wire Wire Line
	2450 4750 2000 4750
Wire Wire Line
	2000 4750 2000 4850
Wire Wire Line
	2000 4850 1300 4850
Wire Bus Line
	1550 4750 1550 2500
Wire Wire Line
	9300 4550 9750 4550
Wire Wire Line
	9300 4650 9750 4650
Entry Wire Line
	9750 4550 9850 4450
Entry Wire Line
	9750 4650 9850 4550
Wire Bus Line
	9850 2500 1550 2500
Connection ~ 1550 2500
Wire Bus Line
	1550 2500 1300 2500
Wire Wire Line
	3850 4350 4400 4350
Wire Wire Line
	3850 4450 4400 4450
Entry Wire Line
	4400 4350 4500 4250
Entry Wire Line
	4400 4450 4500 4350
Wire Bus Line
	4500 2200 1300 2200
Wire Bus Line
	1250 10250 1900 10250
Connection ~ 1900 10250
Text GLabel 1300 10000 0    50   Input ~ 0
A(0:31)
Wire Wire Line
	3850 3250 4700 3250
Wire Wire Line
	3850 3350 4700 3350
Wire Wire Line
	3850 3450 4700 3450
Entry Wire Line
	4700 3250 4800 3150
Entry Wire Line
	4700 3350 4800 3250
Entry Wire Line
	4700 3450 4800 3350
Wire Wire Line
	5550 8800 4900 8800
Wire Wire Line
	5550 8700 4900 8700
Entry Wire Line
	4900 8800 4800 8900
Entry Wire Line
	4900 8700 4800 8800
Entry Wire Line
	4900 8600 4800 8700
Wire Wire Line
	5550 8600 4900 8600
Wire Bus Line
	4800 2050 1300 2050
Text Notes 16150 1630 0    50   ~ 0
(5)
Text Notes 16070 1780 0    50   ~ 0
(2-5,7,8)
Text Notes 16000 1930 0    50   ~ 0
(3,8)
Text Notes 16050 2080 0    50   ~ 0
(3)
Text Notes 16210 2230 0    50   ~ 0
(3,4)
Text Notes 16240 2380 0    50   ~ 0
(4)
Text Notes 16080 2530 0    50   ~ 0
(4)
Text Notes 16190 2680 0    50   ~ 0
(4)
Text Notes 16140 2830 0    50   ~ 0
(3,5)
Text Notes 16140 2990 0    50   ~ 0
(4)
Text Notes 16050 7590 0    50   ~ 0
(8)
Text Notes 16000 7740 0    50   ~ 0
(8)
Text Notes 15900 7890 0    50   ~ 0
(3)
Text Notes 16050 8040 0    50   ~ 0
(8)
Text Notes 1030 10440 2    50   ~ 0
(8)
Text Notes 920  10290 2    50   ~ 0
(2-7)
Text Notes 970  10040 2    50   ~ 0
(2-7)
Text Notes 880  9640 2    50   ~ 0
(4)
Text Notes 1050 9390 2    50   ~ 0
(5-7)
Text Notes 980  9240 2    50   ~ 0
(5)
Text Notes 1060 9090 2    50   ~ 0
(3)
Text Notes 990  8590 2    50   ~ 0
(4,6-8)
Text Notes 930  5090 2    50   ~ 0
(8)
Text Notes 1070 4990 2    50   ~ 0
(8)
Text Notes 970  4890 2    50   ~ 0
(8)
Text Notes 910  4490 2    50   ~ 0
(3)
Text Notes 920  3790 2    50   ~ 0
(8)
Text Notes 970  3690 2    50   ~ 0
(8)
Text Notes 1060 3590 2    50   ~ 0
(8)
Text Notes 1040 3490 2    50   ~ 0
(4)
Text Notes 1020 3390 2    50   ~ 0
(3,8)
Text Notes 1040 3290 2    50   ~ 0
(8)
Text Notes 1060 2390 2    50   ~ 0
(8)
Text Notes 950  2240 2    50   ~ 0
(3)
Text Notes 970  2090 2    50   ~ 0
(3,8)
Text Notes 1060 1940 2    50   ~ 0
(8)
Text Notes 1050 1790 2    50   ~ 0
(2)
Text Notes 1120 1640 2    50   ~ 0
(3,6,8)
Text Notes 786  2541 2    50   ~ 0
(3,5,8)
Wire Wire Line
	12700 7150 11550 7150
Wire Wire Line
	11550 7150 11550 7450
Text Label 3900 5150 0    50   ~ 0
R-W*
Wire Bus Line
	4500 2200 4500 4350
Wire Bus Line
	9850 2500 9850 4550
Wire Bus Line
	1900 4250 1900 4450
Wire Bus Line
	7400 5500 7400 10000
Wire Bus Line
	4800 2050 4800 8900
Wire Bus Line
	9850 5400 9850 10250
Wire Bus Line
	1900 5350 1900 10250
Wire Bus Line
	4250 5350 4250 10000
$EndSCHEMATC
